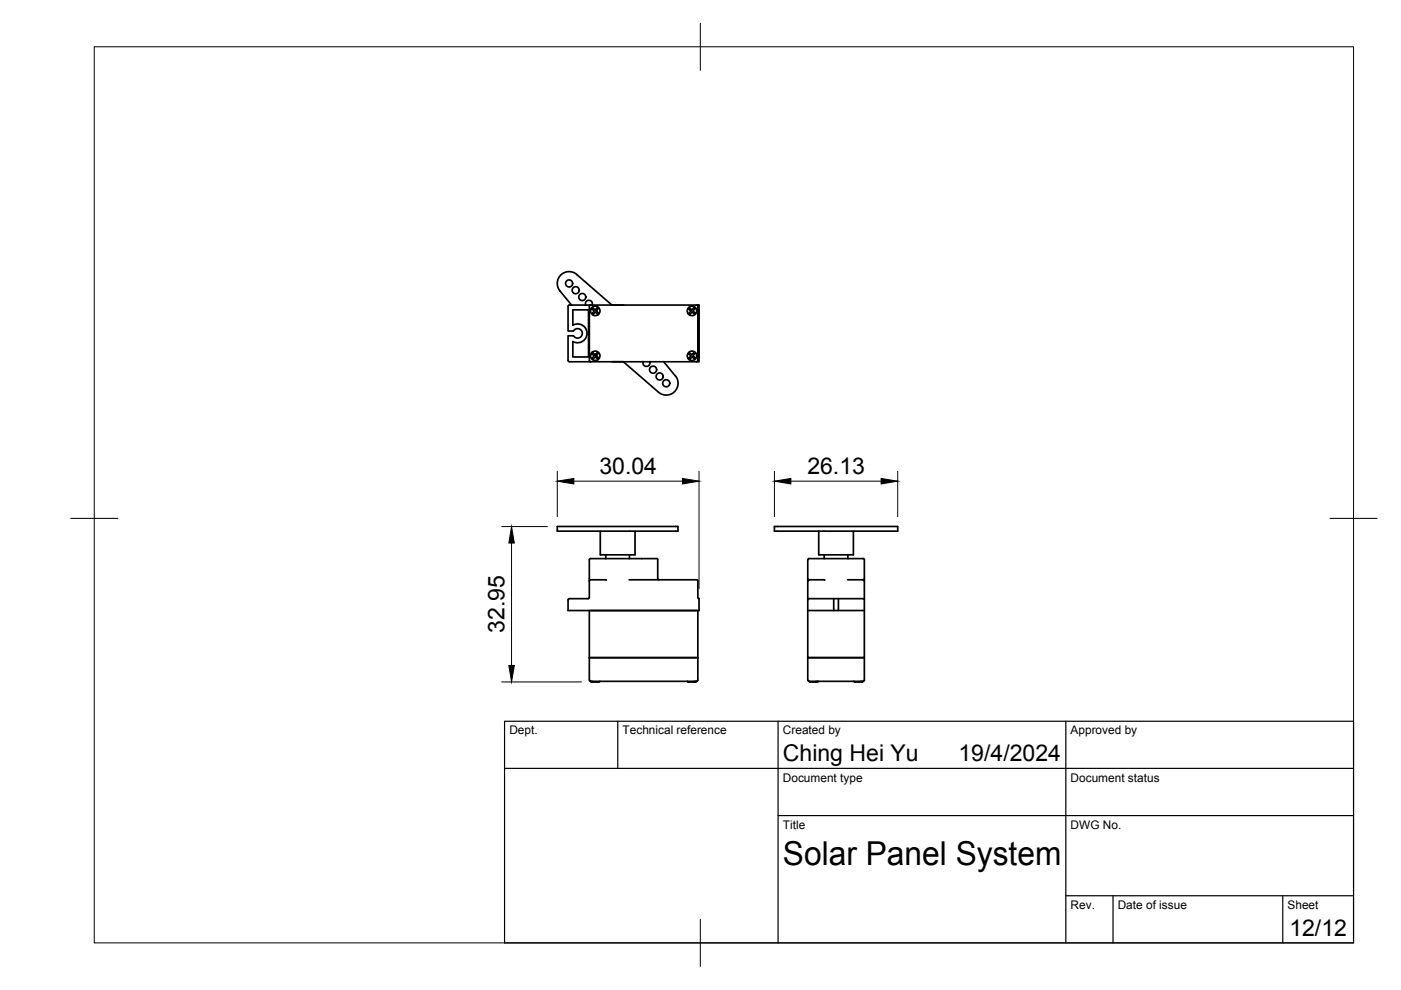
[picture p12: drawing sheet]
<svg xmlns="http://www.w3.org/2000/svg" width="297mm" height="210mm" viewBox="0 0 297 210" stroke-linecap="round" stroke-linejoin="round" font-family="sans-serif">
<!-- layer: Visible -->
<g fill="none" stroke="#000" stroke-width=".36">
<path d="M120.4 64.9v5.3h1.2a1.01 1.01 0 0 1 1.5-.3 1.01 1.01 0 0 1 0 1.5 1.01 1.01 0 0 1-1.5-.2h-1.2v5.2M120.5 64.9l.2-.2h27.5v12h-.5M120.5 76.4l.2 .3h27M121.2 64.7l-2.5-3a2.51 2.51 0 0 1 .2-3.4 2.51 2.51 0 0 1 3.4-.1l7.4 6.5h2.5M121.5 65.7h3.3v10h-3.3v-3.3a2.01 2.01 0 0 0 3-1.7 2.01 2.01 0 0 0-3-1.8zM124.2 64.7a.75 .75 0 0 1 .7-1 .75 .75 0 0 1 .7 1M124.9 64.9v11.5M125 76.4l.2 .3M125.2 64.7l-.2 .2M125.3 74.9l.7 .6-.4 .4 .2 .2 .4-.4 .6 .5M125.3 65.4l.7 .5-.4 .5 .2 .2 .4-.5 .6 .6M125.6 74.7l.6 .5 .4-.4 .2 .1-.4 .5 .6 .6"/>
<path d="M125.6 65.2l.6 .5 .4-.5 .2 .2-.4 .5 .6 .6M129.8 76.7h2.4l7.4 6.5a2.51 2.51 0 0 0 3.4-.1 2.51 2.51 0 0 0 .2-3.4M136.4 76.7a.75 .75 0 0 0 .7 1 .75 .75 0 0 0 .7-1M140.7 76.7l2.5 3M147.3 74.6l-.6 .6-.5-.4-.2 .2 .5 .5-.6 .6M147.3 65.1l-.6 .6-.5-.4-.2 .2 .5 .4-.6 .7M147.5 74.8l-.6 .6 .5 .5-.2 .2-.5-.4-.5 .6M147.5 65.3l-.6 .6 .5 .5-.2 .2-.5-.5-.5 .7M147.7 64.7l.3 .2v11.5l-.3 .3M148.2 65.7v10M118.2 111.6h25.5v1h-25.5zM124.9 118.7v8l-.2 .2"/>
<path d="M125.2 118.4h14M125.2 118.4l-.2 .3M127.3 112.6v5h7.3v-5M128.4 117.6v.8M133.5 117.6v.8M139.2 118.4l.2 .3 .1 4 .2 .2M164.2 111.6h26.1v1h-26.1zM171.5 118.4h11.5M171.5 118.4l-.2 .3v4.5M173.6 112.6v5h7.3v-5M174.8 117.6v.8M179.8 117.6v.8"/>
<path d="M183 118.4l.3 .3v4.5M124.7 126.9h-4l-.2 .3M124.9 129.4v10h23.1v-10M125.2 129.4h22.5M128.5 123l-3.3-.1-.2 .3M133.4 122.9h14.3l.3 .3v3.5M148 126.7l.2 .2v2.5h-27.8v-2.2M171.3 129.4v10h12v-10M171.3 123.2v6.2M171.3 129.4h12M174.8 123l-3.3-.1-.2 .3M176.8 126.9h1"/>
<path d="M176.8 126.9v2.5M176.8 126.9h-5.3l-.2 .3M177.8 126.9v2.5M177.8 126.9h5.2l.3 .3M179.7 122.9h3.3l.3 .3M183.3 123.2v6.2M124.9 144.2v-4.8h23.1v4.8M125 144.2l.2 .2M125.2 144.5h22.5M125.2 144.4l.5 .2M125.4 144.5l.1 .1M127.2 144.4l-.2 .2h-1.3l-.1-.1"/>
<path d="M145.7 144.4a1.17 1.17 0 0 0 1.2 .2l.3-.1M147.5 144.5l-.2 .1M147.7 144.4l-.2 .2h-.4M148 144.2l-.3 .2M171.3 144.2v-4.8h12v4.8M171.3 144.2l.2 .2M171.5 144.5h11.5M171.5 144.4l.2 .2M172.9 144.6h.2M173 144.5v.1h-1.3M173.5 144.4l-.4 .2 .2-.1M181 144.4a1.17 1.17 0 0 0 1.2 .2l.3-.1"/>
<path d="M182.4 144.6h.2M183 144.4l-.4 .2 .2-.1M183.3 144.2l-.3 .2"/>
<circle cx="120.7" cy="60.1" r=".75"/>
<circle cx="122.1" cy="61.5" r=".75"/>
<circle cx="123.5" cy="63" r=".75"/>
<circle cx="126.2" cy="65.9" r="1.01"/>
<circle cx="126.2" cy="75.4" r="1.01"/>
<circle cx="138.5" cy="78.4" r=".75"/>
<circle cx="139.9" cy="79.8" r=".75"/>
<circle cx="146.7" cy="65.9" r="1.01"/>
<circle cx="146.7" cy="75.4" r="1.01"/>
<circle cx="141.3" cy="81.3" r=".75"/>
</g>
<!-- layer: BORDER -->
<path d="M20 9.9h267v190h-267zM148.5 4.9v10M15 109.9h10M282 109.9h10M148.5 194.9v10" fill="none" stroke="#000" stroke-width=".21"/>
<!-- layer: TITLEBLOCK -->
<path d="M107 152.9h180v47h-180zM131 152.9v10M165 152.9v47M226 152.9v47M107 162.9h180M165 172.9h122M226 189.9h61M236 189.9v10M272 189.9v10" fill="none" stroke="#000" stroke-width=".25"/>
<!-- layer: FD_Dimensions -->
<path d="M118.2 99.9v9.7M148.2 99.9v24.9M164.2 99.9v9.7M190.3 99.9v9.7M106.4 111.6h9.7M108.5 115.1v26M121.7 102h23M167.7 102h19.1M106.4 144.6h16.9" fill="none" stroke="#000" stroke-width=".21"/>
<path d="M108.5 111.6l.6 3.5h-1.2zM118.2 102l3.5-.6v1.2zM144.7 101.4l3.5 .6-3.5 .6zM164.2 102l3.5-.6v1.2zM186.8 101.4l3.5 .6-3.5 .6zM107.9 141.1h1.2l-.6 3.5z" fill="#000" stroke="#000" stroke-width=".21"/>
<text font-size="7" x="166" y="183.4">Solar Panel System</text>
<g font-size="4.9">
<text x="127.1" y="100.6">30.04</text>
<text x="171.2" y="100.6">26.13</text>
<text x="107" y="134.2" transform="rotate(-90 107 134.2)">32.95</text>
<text x="166" y="161.4">Ching Hei Yu</text>
<text x="203.2" y="161.4">19/4/2024</text>
<text x="273.4" y="198.6">12/12</text>
</g>
<g font-size="2.5">
<text x="108" y="155.7">Dept.</text>
<text x="132" y="155.7">Technical reference</text>
<text x="166" y="155.7">Created by</text>
<text x="227" y="155.7">Approved by</text>
<text x="166" y="165.7">Document type</text>
<text x="227" y="165.7">Document status</text>
<text x="166" y="175.7">Title</text>
<text x="227" y="175.7">DWG No.</text>
<text x="227" y="192.7">Rev.</text>
<text x="237" y="192.7">Date of issue</text>
<text x="273" y="192.7">Sheet</text>
</g>
</svg>
